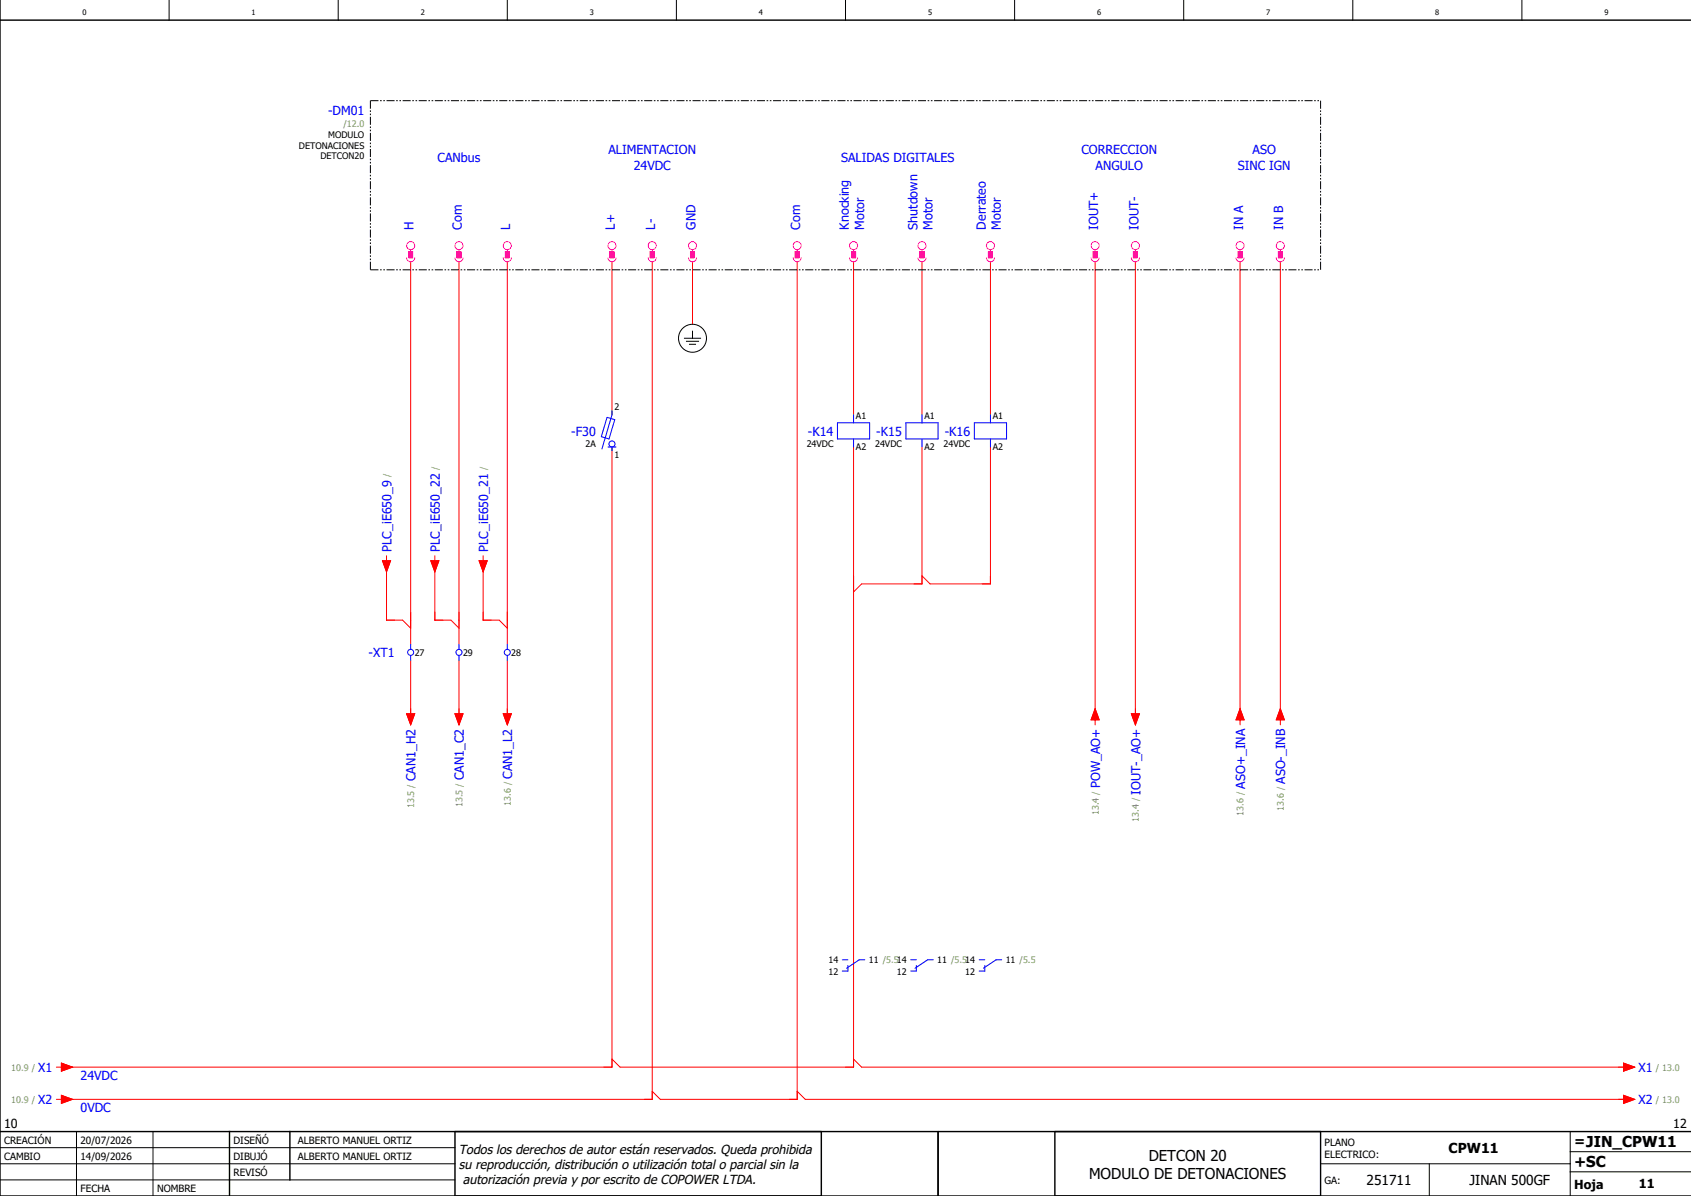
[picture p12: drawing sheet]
<svg xmlns="http://www.w3.org/2000/svg" width="420mm" height="297mm" viewBox="0 0 420 297" stroke-linecap="round" stroke-linejoin="round" font-family="sans-serif">
<g fill="none" stroke="#000" stroke-width=".25">
<path d="M42 0v5M84 0v5M126 0v5M168 0v5M210 0v5M252 0v5M294 0v5M336 0v5M378 0v5M170 84h4M170.5 84.7h3M171.2 85.5h1.5"/>
<path d="M172 82.3v1.7M0 285h113M0 293h113M0 289h113M19 281v16M38 281v16M328 289h62M355 289v8M390 291h30M390 281v16M390 286h30"/>
<circle cx="172" cy="84" r="3.5"/>
</g>
<path d="M0 5h420M0 0v297h420M0 281h420M57 281v16M72 281v12M113 281v16M204 281v16M233 281v16M262 281v16M328 281v16" fill="none" stroke="#000" stroke-width=".35"/>
<g fill="none" stroke="#f00" stroke-width=".25">
<path d="M102 65v95M114 65v95M126 65v95M152 65v38M162 65v208h-146M172 65v15.5M198 65v208h-34l-2-2M212 65v38M229 65v38M246 65v38M272 65v115M282 65v113"/>
<path d="M308 65v115M318 65v115M152 111v154h-136M212 111v154h-58l-2-2M229 111v34h-15l-2 2M246 111v34h-15l-2-2M95 139.3h2l-1 2.7zM96 138v1.3M107 139.3h2l-1 2.7zM108 138v1.3M119 139.3h2l-1 2.7zM120 138v1.3"/>
<path d="M96 141v13h4l2 2M108 141v13h4l2 2M120 141v13h4l2 2M101 177.3h2l-1 2.7zM102 164v14M113 177.3h2l-1 2.7zM114 164v14M125 177.3h2l-1 2.7zM126 164v14M272 176l1 2.8h-2zM281 177.3h2l-1 2.7zM308 176l1 2.8h-2z"/>
<path d="M318 176l1 2.8h-2zM14 265h1.2M14 273h1.2M15.2 272l2.8 1-2.8 1zM15.2 264l2.8 1-2.8 1zM198 271l2 2h204M212 263l2 2h190M403.2 264l2.8 1-2.8 1zM403.2 272l2.8 1-2.8 1z"/>
</g>
<g fill="none" stroke="#f0f" stroke-width=".25">
<path d="M101 64a1 1 0 0 0 1 1 1 1 0 0 0 1-1M101.5 62.5h1v1.5h-1zM102 62v.5M113 64a1 1 0 0 0 1 1 1 1 0 0 0 1-1M113.5 62.5h1v1.5h-1zM114 62v.5M125 64a1 1 0 0 0 1 1 1 1 0 0 0 1-1M125.5 62.5h1v1.5h-1zM126 62v.5M151 64a1 1 0 0 0 1 1 1 1 0 0 0 1-1M151.5 62.5h1v1.5h-1zM152 62v.5"/>
<path d="M161 64a1 1 0 0 0 1 1 1 1 0 0 0 1-1M161.5 62.5h1v1.5h-1zM162 62v.5M171 64a1 1 0 0 0 1 1 1 1 0 0 0 1-1M171.5 62.5h1v1.5h-1zM172 62v.5M197 64a1 1 0 0 0 1 1 1 1 0 0 0 1-1M197.5 62.5h1v1.5h-1zM198 62v.5M211 64a1 1 0 0 0 1 1 1 1 0 0 0 1-1M211.5 62.5h1v1.5h-1zM212 62v.5"/>
<path d="M228 64a1 1 0 0 0 1 1 1 1 0 0 0 1-1M228.5 62.5h1v1.5h-1zM229 62v.5M245 64a1 1 0 0 0 1 1 1 1 0 0 0 1-1M245.5 62.5h1v1.5h-1zM246 62v.5M271 64a1 1 0 0 0 1 1 1 1 0 0 0 1-1M271.5 62.5h1v1.5h-1zM272 62v.5M281 64a1 1 0 0 0 1 1 1 1 0 0 0 1-1M281.5 62.5h1v1.5h-1zM282 62v.5"/>
<path d="M307 64a1 1 0 0 0 1 1 1 1 0 0 0 1-1M307.5 62.5h1v1.5h-1zM308 62v.5M317 64a1 1 0 0 0 1 1 1 1 0 0 0 1-1M317.5 62.5h1v1.5h-1zM318 62v.5"/>
<circle cx="102" cy="61" r="1"/>
<circle cx="114" cy="61" r="1"/>
<circle cx="126" cy="61" r="1"/>
<circle cx="152" cy="61" r="1"/>
<circle cx="162" cy="61" r="1"/>
<circle cx="172" cy="61" r="1"/>
<circle cx="198" cy="61" r="1"/>
<circle cx="212" cy="61" r="1"/>
<circle cx="229" cy="61" r="1"/>
<circle cx="246" cy="61" r="1"/>
<circle cx="272" cy="61" r="1"/>
<circle cx="282" cy="61" r="1"/>
<circle cx="308" cy="61" r="1"/>
<circle cx="318" cy="61" r="1"/>
</g>
<g fill="#f0f" stroke="#f0f" stroke-width=".25">
<path d="M125.5 62.5h1v1.5h-1z"/>
<path d="M113.5 62.5h1v1.5h-1z"/>
<path d="M101.5 62.5h1v1.5h-1z"/>
<path d="M151.5 62.5h1v1.5h-1z"/>
<path d="M161.5 62.5h1v1.5h-1z"/>
<path d="M171.5 62.5h1v1.5h-1z"/>
<path d="M197.5 62.5h1v1.5h-1z"/>
<path d="M211.5 62.5h1v1.5h-1z"/>
<path d="M228.5 62.5h1v1.5h-1z"/>
<path d="M245.5 62.5h1v1.5h-1z"/>
<path d="M271.5 62.5h1v1.5h-1z"/>
<path d="M281.5 62.5h1v1.5h-1z"/>
<path d="M307.5 62.5h1v1.5h-1z"/>
<path d="M317.5 62.5h1v1.5h-1z"/>
</g>
<path d="M92 25h236M92 25v42M328 25v42M92 67h236" fill="none" stroke="#000" stroke-width=".25" stroke-dasharray="2 .4 .4 .4 .4 .4" stroke-linecap="butt"/>
<g fill="none" stroke="#00f" stroke-width=".25">
<path d="M150.8 103.6l1.9 .6-1.4 4.8-1.9-.6zM151 111h2M152 111v1M152 102v1l-2.5 8.5M208 105h8v4h-8zM212 103v2M212 109v2M225 105h8v4h-8zM229 103v2M229 109v2M242 105h8v4h-8zM246 103v2"/>
<path d="M246 109v2M102 160v1.3M102 162.8v1.2M114 160v1.3M114 162.8v1.2M126 160v1.3M126 162.8v1.2M209.2 238.4h1.4M210.6 239.8v1.4h-1.4M214.8 238.3h-1.4l-3.1 2.2M226.2 238.4h1.4M227.6 239.8v1.4h-1.4"/>
<path d="M231.8 238.3h-1.4l-3.1 2.2M243.2 238.4h1.4M244.6 239.8v1.4h-1.4M248.8 238.3h-1.4l-3.1 2.2"/>
<circle cx="152" cy="110.2" r=".75"/>
<circle cx="102" cy="162" r=".75"/>
<circle cx="114" cy="162" r=".75"/>
<circle cx="126" cy="162" r=".75"/>
</g>
<g fill="#f00" stroke="#f00" stroke-width=".25">
<path d="M101 177.3h2l-1 2.7z"/>
<path d="M113 177.3h2l-1 2.7z"/>
<path d="M125 177.3h2l-1 2.7z"/>
<path d="M272 176l1 2.8h-2z"/>
<path d="M308 176l1 2.8h-2z"/>
<path d="M318 176l1 2.8h-2z"/>
<path d="M281 177.3h2l-1 2.7z"/>
<path d="M15.2 272l2.8 1-2.8 1z"/>
<path d="M15.2 264l2.8 1-2.8 1z"/>
<path d="M403.2 264l2.8 1-2.8 1z"/>
<path d="M403.2 272l2.8 1-2.8 1z"/>
<path d="M107 139.3h2l-1 2.7z"/>
<path d="M119 139.3h2l-1 2.7z"/>
<path d="M95 139.3h2l-1 2.7z"/>
</g>
<g font-size="3.7">
<text x="270.5" y="292.7">MODULO DE DETONACIONES</text>
<text x="285.3" y="288.2">DETCON 20</text>
<text x="391" y="289.8">+SC</text>
</g>
<g font-size="3.4">
<text x="359.8" y="286.4">CPW11</text>
<text x="391" y="284.6">=JIN_CPW11</text>
<text x="339.4" y="294.4">251711</text>
<text x="365" y="294.4">JINAN 500GF</text>
</g>
<g font-size="3.2">
<text x="114" y="286.5">Todos los derechos de autor están reservados. Queda prohibida</text>
<text x="114" y="290.2">su reproducción, distribución o utilización total o parcial sin la</text>
<text x="115" y="294">autorización previa y por escrito de COPOWER LTDA.</text>
</g>
<g font-size="3.1" fill="#00f">
<text x="81.5" y="28.6">-DM01</text>
<text x="108.7" y="40.2">CANbus</text>
<text x="151.1" y="38.4">ALIMENTACION</text>
<text x="208.9" y="40.2">SALIDAS DIGITALES</text>
<text x="268.6" y="38.4">CORRECCION</text>
<text x="311.1" y="38.4">ASO</text>
<text x="157.4" y="42.1">24VDC</text>
<text x="272.1" y="42.1">ANGULO</text>
<text x="307.5" y="42.1">SINC IGN</text>
<text x="102.7" y="57" transform="rotate(-90 102.7 57)">H</text>
<text x="114.7" y="57" transform="rotate(-90 114.7 57)">Com</text>
<text x="126.7" y="57" transform="rotate(-90 126.7 57)">L</text>
<text x="152.7" y="57" transform="rotate(-90 152.7 57)">L+</text>
<text x="162.7" y="57" transform="rotate(-90 162.7 57)">L-</text>
<text x="172.7" y="57" transform="rotate(-90 172.7 57)">GND</text>
<text x="198.7" y="57" transform="rotate(-90 198.7 57)">Com</text>
<text x="210.9" y="57" transform="rotate(-90 210.9 57)">Knocking</text>
<text x="214.6" y="57" transform="rotate(-90 214.6 57)">Motor</text>
<text x="227.9" y="57" transform="rotate(-90 227.9 57)">Shutdown</text>
<text x="231.6" y="57" transform="rotate(-90 231.6 57)">Motor</text>
<text x="244.9" y="57" transform="rotate(-90 244.9 57)">Derrateo</text>
<text x="248.6" y="57" transform="rotate(-90 248.6 57)">Motor</text>
<text x="272.7" y="57" transform="rotate(-90 272.7 57)">IOUT+</text>
<text x="282.7" y="57" transform="rotate(-90 282.7 57)">IOUT-</text>
<text x="308.7" y="57" transform="rotate(-90 308.7 57)">IN A</text>
<text x="318.7" y="57" transform="rotate(-90 318.7 57)">IN B</text>
<text x="141.9" y="108.2">-F30</text>
<text x="200.7" y="108.2">-K14</text>
<text x="217.7" y="108.2">-K15</text>
<text x="234.7" y="108.2">-K16</text>
<text x="97.2" y="137" transform="rotate(-90 97.2 137)">PLC_iE650_9</text>
<text x="109.2" y="137" transform="rotate(-90 109.2 137)">PLC_iE650_22</text>
<text x="121.2" y="137" transform="rotate(-90 121.2 137)">PLC_iE650_21</text>
<text x="91.6" y="163.2">-XT1</text>
<text x="103.2" y="194" transform="rotate(-90 103.2 194)">CAN1_H2</text>
<text x="115.2" y="193.8" transform="rotate(-90 115.2 193.8)">CAN1_C2</text>
<text x="127.2" y="193.4" transform="rotate(-90 127.2 193.4)">CAN1_L2</text>
<text x="273.2" y="195.7" transform="rotate(-90 273.2 195.7)">POW_AO+</text>
<text x="283.2" y="197.4" transform="rotate(-90 283.2 197.4)">IOUT-_AO+</text>
<text x="309.2" y="195.8" transform="rotate(-90 309.2 195.8)">ASO+_INA</text>
<text x="319.2" y="194.7" transform="rotate(-90 319.2 194.7)">ASO-_INB</text>
<text x="9.5" y="266.2">X1</text>
<text x="20" y="268.1">24VDC</text>
<text x="407" y="266.2">X1</text>
<text x="9.5" y="274.2">X2</text>
<text x="407" y="274.2">X2</text>
<text x="20" y="276.1">0VDC</text>
</g>
<g font-size="3.1">
<text x="1" y="280">10</text>
<text x="415.6" y="280">12</text>
<text x="391" y="295.2">Hoja</text>
<text x="407" y="295">11</text>
</g>
<g font-size="2.5">
<text x="1" y="284">CREACIÓN</text>
<text x="20" y="284">20/07/2026</text>
<text x="58" y="284">DISEÑÓ</text>
<text x="74" y="284">ALBERTO MANUEL ORTIZ</text>
<text x="329" y="284.5">PLANO</text>
<text x="329" y="287.5">ELECTRICO:</text>
<text x="1" y="288">CAMBIO</text>
<text x="20" y="288">14/09/2026</text>
<text x="58" y="292">REVISÓ</text>
<text x="58" y="288">DIBUJÓ</text>
<text x="74" y="288">ALBERTO MANUEL ORTIZ</text>
<text x="329" y="294">GA:</text>
<text x="20" y="296">FECHA</text>
<text x="39" y="296">NOMBRE</text>
</g>
<g font-size="2.2">
<text x="81.5" y="34.2">MODULO</text>
<text x="74.3" y="36.9">DETONACIONES</text>
<text x="79.6" y="39.6">DETCON20</text>
<text x="152.6" y="101.9">2</text>
<text x="212.6" y="103.9">A1</text>
<text x="229.6" y="103.9">A1</text>
<text x="246.6" y="103.9">A1</text>
<text x="145.4" y="111.1">2A</text>
<text x="152.6" y="113.8">1</text>
<text x="200.4" y="111.1">24VDC</text>
<text x="212.6" y="111.8">A2</text>
<text x="217.4" y="111.1">24VDC</text>
<text x="229.6" y="111.8">A2</text>
<text x="234.4" y="111.1">24VDC</text>
<text x="246.6" y="111.8">A2</text>
<text x="103" y="162.9">27</text>
<text x="115" y="162.9">29</text>
<text x="127" y="162.9">28</text>
<text x="205.8" y="239.2">14</text>
<text x="215.8" y="239.2">11 /5.514</text>
<text x="232.8" y="239.2">11 /5.514</text>
<text x="249.8" y="239.2">11 /5.5</text>
<text x="205.8" y="242">12</text>
<text x="222.8" y="242">12</text>
<text x="239.8" y="242">12</text>
</g>
<g font-size="2.2" fill="#7ca552">
<text x="85.3" y="31.5">/12.0</text>
<text x="96.9" y="118.5" transform="rotate(-90 96.9 118.5)">/</text>
<text x="108.9" y="116.8" transform="rotate(-90 108.9 116.8)">/</text>
<text x="120.9" y="116.8" transform="rotate(-90 120.9 116.8)">/</text>
<text x="102.9" y="200.7" transform="rotate(-90 102.9 200.7)">13.5 /</text>
<text x="114.9" y="200.5" transform="rotate(-90 114.9 200.5)">13.5 /</text>
<text x="126.9" y="200.1" transform="rotate(-90 126.9 200.1)">13.6 /</text>
<text x="272.9" y="202.4" transform="rotate(-90 272.9 202.4)">13.4 /</text>
<text x="308.9" y="202.5" transform="rotate(-90 308.9 202.5)">13.6 /</text>
<text x="318.9" y="201.4" transform="rotate(-90 318.9 201.4)">13.6 /</text>
<text x="282.9" y="204.1" transform="rotate(-90 282.9 204.1)">13.4 /</text>
<text x="2.8" y="265.9">10.9 /</text>
<text x="411.3" y="265.9">/ 13.0</text>
<text x="2.8" y="273.9">10.9 /</text>
<text x="411.3" y="273.9">/ 13.0</text>
</g>
<g font-size="1.9">
<text x="20.5" y="3.6">0</text>
<text x="62.5" y="3.6">1</text>
<text x="104.5" y="3.6">2</text>
<text x="146.5" y="3.6">3</text>
<text x="188.5" y="3.6">4</text>
<text x="230.5" y="3.6">5</text>
<text x="272.5" y="3.6">6</text>
<text x="314.5" y="3.6">7</text>
<text x="356.5" y="3.6">8</text>
<text x="398.5" y="3.6">9</text>
</g>
</svg>
